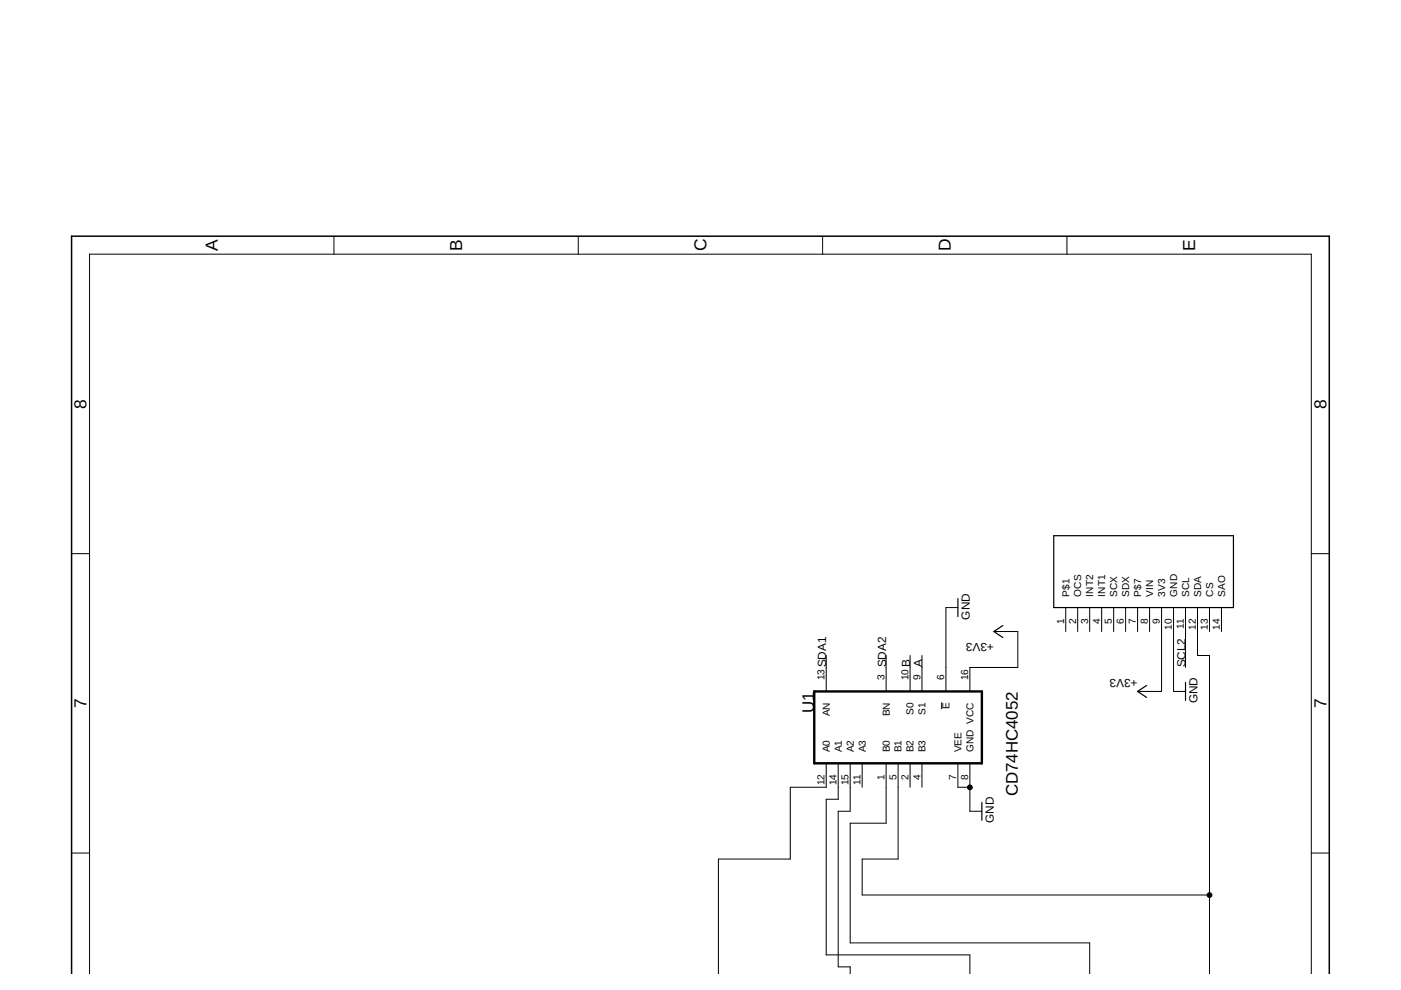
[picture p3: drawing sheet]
<svg xmlns="http://www.w3.org/2000/svg" width="297mm" height="210mm" viewBox="0 0 297 210" stroke-linecap="round" stroke-linejoin="round" font-family="sans-serif">
<g fill="none" stroke="#000" stroke-width=".21">
<path d="M70.8 50.1v3.8M122.6 50.1v3.8M174.4 50.1v3.8M226.2 50.1v3.8M15.2 117.4h3.8M278 117.4h3.8M175.2 139v7.6M187.9 139v7.6M193 139v7.6M195.5 139v7.6M203.1 128.8h-2.5v17.8M210.7 133.9h5.1v7.6h-10.2v5.1"/>
<path d="M226 128.8v5.1M228.5 128.8v5.1M231 128.8v5.1M233.6 128.8v5.1M236.1 128.8v5.1M238.7 128.8v5.1M241.2 128.8v5.1M243.7 128.8v5.1M246.3 128.8v17.8h-5.1M248.8 128.8v17.8h2.6M251.4 128.8v12.7M253.9 128.8v10.2h2.5v67.5"/>
<path d="M256.4 128.8v5.1M259 128.8v5.1M175.2 146.6h.1M195.5 146.6h.1M199.6 148.9v1.4M200.6 146.6h.1M205.6 146.6h.1M175.2 161.9v5h-7.6v15.2h-15.3v24.4M177.7 161.9v7.6h-2.5v33h30.4v4M180.3 161.9v10.1h-2.6v33h2.6v1.5M182.8 161.9v5M187.9 161.9v12.6h-7.6v25.4h50.7v6.6"/>
<path d="M190.4 161.9v20.2h-7.6v7.7h73.6M193 161.9v5M195.5 161.9v5M203.1 161.9v5h2.5M205.7 161.9l-.1 10.1h2.6M15.2 180.9h3.8M278 180.9h3.8M19 206.5v-152.6h259v152.6"/>
</g>
<path d="M172.6 146.6h35.6v15.2h-35.6z" fill="none" stroke="#000" stroke-width=".51"/>
<path d="M223.4 113.6h38.1v15.2h-38.1zM203.1 126.9v3.8M212.6 132.6l-1.9 1.3 1.9 1.3M243.1 145.3l-1.9 1.3 1.9 1.3M251.4 144.7v3.8M208.2 170.1v3.8" fill="none" stroke="#000" stroke-width=".25"/>
<path d="M15.2 206.5v-156.4h266.6v156.4" fill="none" stroke="#000" stroke-width=".32"/>
<g fill="#000" stroke="#000" stroke-width=".21">
<circle cx="205.6" cy="166.9" r=".51"/>
<circle cx="256.4" cy="189.8" r=".51"/>
</g>
<g font-size="3.7">
<text x="46.2" y="53.2" transform="rotate(-90 46.2 53.2)">A</text>
<text x="98" y="53.2" transform="rotate(-90 98 53.2)">B</text>
<text x="149.8" y="53.3" transform="rotate(-90 149.8 53.3)">C</text>
<text x="201.6" y="53.3" transform="rotate(-90 201.6 53.3)">D</text>
<text x="253.4" y="53.2" transform="rotate(-90 253.4 53.2)">E</text>
<text x="18.4" y="86.7" transform="rotate(-90 18.4 86.7)">8</text>
<text x="281.2" y="86.7" transform="rotate(-90 281.2 86.7)">8</text>
<text x="18.4" y="150.1" transform="rotate(-90 18.4 150.1)">7</text>
<text x="281.2" y="150.1" transform="rotate(-90 281.2 150.1)">7</text>
</g>
<g font-size="3.6">
<text x="172.6" y="151.2" transform="rotate(-90 172.6 151.2)">U1</text>
<text x="215.8" y="168.9" transform="rotate(-90 215.8 168.9)">CD74HC4052</text>
</g>
<g font-size="2.5">
<text x="205.6" y="131.4" transform="rotate(-90 205.6 131.4)">GND</text>
<text x="210.7" y="136.4" transform="rotate(-180 210.7 136.4)">+3V3</text>
<text x="175.2" y="141.5" transform="rotate(-90 175.2 141.5)">SDA1</text>
<text x="187.9" y="141.5" transform="rotate(-90 187.9 141.5)">SDA2</text>
<text x="192.9" y="141.5" transform="rotate(-90 192.9 141.5)">B</text>
<text x="195.5" y="141.5" transform="rotate(-90 195.5 141.5)">A</text>
<text x="251.4" y="141.5" transform="rotate(-90 251.4 141.5)">SCL2</text>
<text x="241.2" y="144.1" transform="rotate(-180 241.2 144.1)">+3V3</text>
<text x="253.9" y="149.1" transform="rotate(-90 253.9 149.1)">GND</text>
<text x="210.7" y="174.5" transform="rotate(-90 210.7 174.5)">GND</text>
</g>
<g font-size="2.1">
<text x="226.7" y="126.5" transform="rotate(-90 226.7 126.5)">P$1</text>
<text x="229.3" y="126.5" transform="rotate(-90 229.3 126.5)">OCS</text>
<text x="231.8" y="126.5" transform="rotate(-90 231.8 126.5)">INT2</text>
<text x="234.3" y="126.5" transform="rotate(-90 234.3 126.5)">INT1</text>
<text x="236.9" y="126.5" transform="rotate(-90 236.9 126.5)">SCX</text>
<text x="239.4" y="126.5" transform="rotate(-90 239.4 126.5)">SDX</text>
<text x="242" y="126.5" transform="rotate(-90 242 126.5)">P$7</text>
<text x="244.5" y="126.5" transform="rotate(-90 244.5 126.5)">VIN</text>
<text x="247" y="126.5" transform="rotate(-90 247 126.5)">3V3</text>
<text x="249.6" y="126.5" transform="rotate(-90 249.6 126.5)">GND</text>
<text x="252.1" y="126.5" transform="rotate(-90 252.1 126.5)">SCL</text>
<text x="254.7" y="126.5" transform="rotate(-90 254.7 126.5)">SDA</text>
<text x="257.2" y="126.5" transform="rotate(-90 257.2 126.5)">CS</text>
<text x="259.7" y="126.5" transform="rotate(-90 259.7 126.5)">SAO</text>
<text x="225.6" y="132.3" transform="rotate(-90 225.6 132.3)">1</text>
<text x="228.1" y="132.3" transform="rotate(-90 228.1 132.3)">2</text>
<text x="230.7" y="132.3" transform="rotate(-90 230.7 132.3)">3</text>
<text x="233.2" y="132.3" transform="rotate(-90 233.2 132.3)">4</text>
<text x="235.8" y="132.3" transform="rotate(-90 235.8 132.3)">5</text>
<text x="238.3" y="132.3" transform="rotate(-90 238.3 132.3)">6</text>
<text x="240.8" y="132.3" transform="rotate(-90 240.8 132.3)">7</text>
<text x="243.4" y="132.3" transform="rotate(-90 243.4 132.3)">8</text>
<text x="245.9" y="132.3" transform="rotate(-90 245.9 132.3)">9</text>
<text x="248.5" y="133.5" transform="rotate(-90 248.5 133.5)">10</text>
<text x="251" y="133.4" transform="rotate(-90 251 133.4)">11</text>
<text x="253.5" y="133.5" transform="rotate(-90 253.5 133.5)">12</text>
<text x="256.1" y="133.5" transform="rotate(-90 256.1 133.5)">13</text>
<text x="258.6" y="133.5" transform="rotate(-90 258.6 133.5)">14</text>
<text x="174.8" y="144.3" transform="rotate(-90 174.8 144.3)">13</text>
<text x="187.5" y="144.3" transform="rotate(-90 187.5 144.3)">3</text>
<text x="192.6" y="144.3" transform="rotate(-90 192.6 144.3)">10</text>
<text x="195.1" y="144.3" transform="rotate(-90 195.1 144.3)">9</text>
<text x="200.2" y="144.3" transform="rotate(-90 200.2 144.3)">6</text>
<text x="205.3" y="144.3" transform="rotate(-90 205.3 144.3)">16</text>
<text x="175.9" y="151.9" transform="rotate(-90 175.9 151.9)">AN</text>
<text x="188.6" y="151.9" transform="rotate(-90 188.6 151.9)">BN</text>
<text x="193.7" y="151.6" transform="rotate(-90 193.7 151.6)">S0</text>
<text x="196.2" y="151.6" transform="rotate(-90 196.2 151.6)">S1</text>
<text x="201.3" y="150.3" transform="rotate(-90 201.3 150.3)">E</text>
<text x="175.9" y="159.5" transform="rotate(-90 175.9 159.5)">A0</text>
<text x="178.5" y="159.5" transform="rotate(-90 178.5 159.5)">A1</text>
<text x="181" y="159.5" transform="rotate(-90 181 159.5)">A2</text>
<text x="183.5" y="159.5" transform="rotate(-90 183.5 159.5)">A3</text>
<text x="188.6" y="159.5" transform="rotate(-90 188.6 159.5)">B0</text>
<text x="191.2" y="159.5" transform="rotate(-90 191.2 159.5)">B1</text>
<text x="193.7" y="159.5" transform="rotate(-90 193.7 159.5)">B2</text>
<text x="196.2" y="159.5" transform="rotate(-90 196.2 159.5)">B3</text>
<text x="203.9" y="159.5" transform="rotate(-90 203.9 159.5)">VEE</text>
<text x="206.4" y="159.5" transform="rotate(-90 206.4 159.5)">GND VCC</text>
<text x="174.8" y="166.5" transform="rotate(-90 174.8 166.5)">12</text>
<text x="177.4" y="166.5" transform="rotate(-90 177.4 166.5)">14</text>
<text x="179.9" y="166.5" transform="rotate(-90 179.9 166.5)">15</text>
<text x="182.4" y="166.4" transform="rotate(-90 182.4 166.4)">11</text>
<text x="187.5" y="165.4" transform="rotate(-90 187.5 165.4)">1</text>
<text x="190" y="165.4" transform="rotate(-90 190 165.4)">5</text>
<text x="192.6" y="165.4" transform="rotate(-90 192.6 165.4)">2</text>
<text x="195.1" y="165.4" transform="rotate(-90 195.1 165.4)">4</text>
<text x="202.7" y="165.4" transform="rotate(-90 202.7 165.4)">7</text>
<text x="205.3" y="165.4" transform="rotate(-90 205.3 165.4)">8</text>
</g>
</svg>
